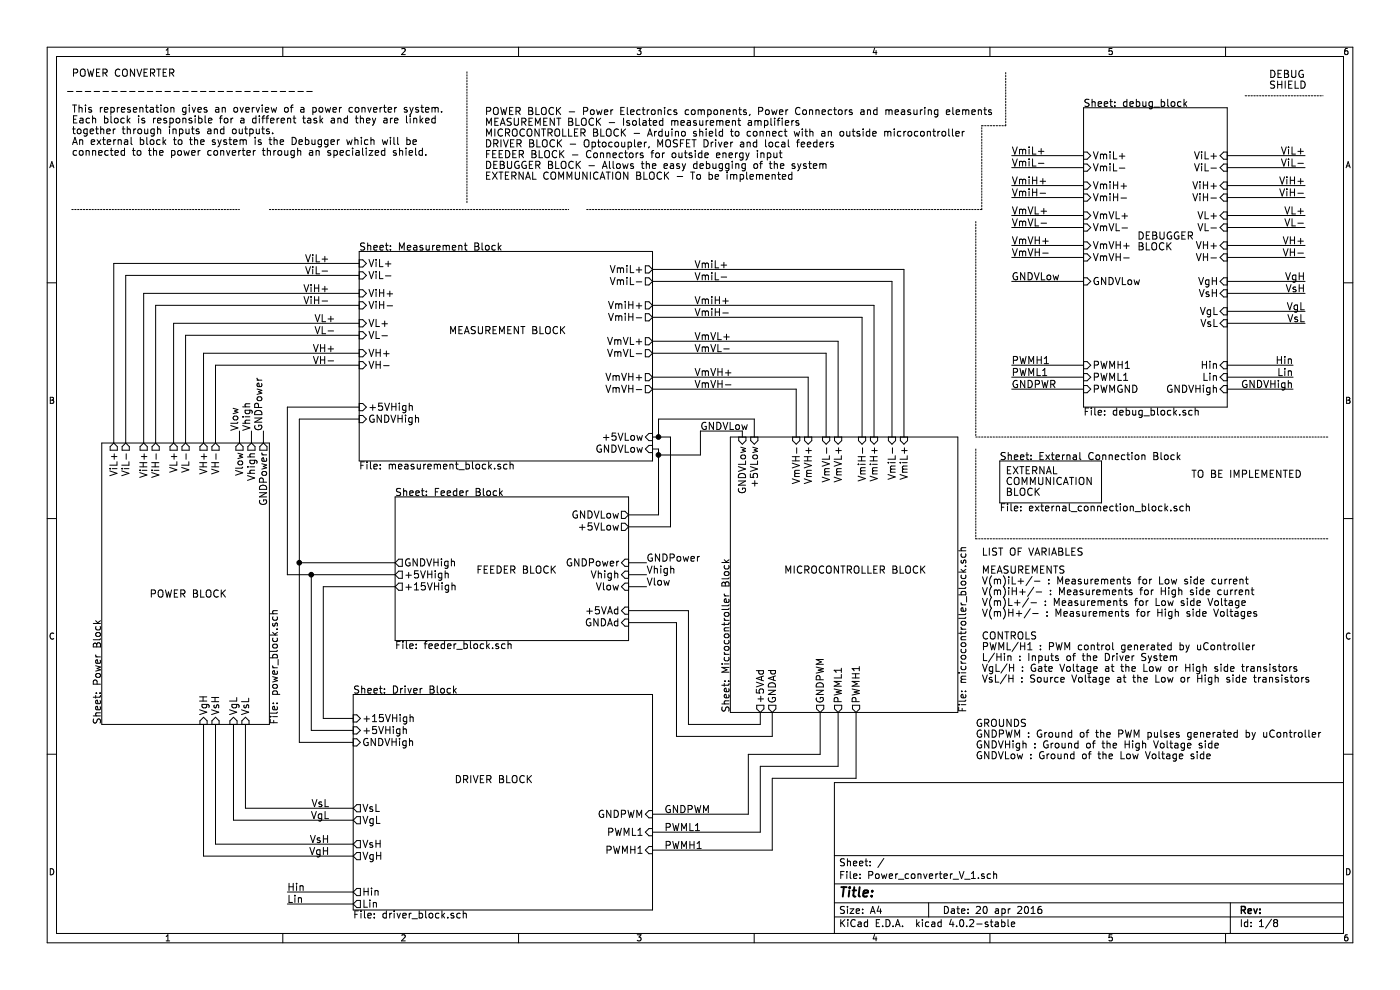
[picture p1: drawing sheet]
EESchema Schematic File Version 2
LIBS:power
LIBS:device
LIBS:transistors
LIBS:conn
LIBS:linear
LIBS:regul
LIBS:74xx
LIBS:cmos4000
LIBS:adc-dac
LIBS:memory
LIBS:xilinx
LIBS:microcontrollers
LIBS:dsp
LIBS:microchip
LIBS:analog_switches
LIBS:motorola
LIBS:texas
LIBS:intel
LIBS:audio
LIBS:interface
LIBS:digital-audio
LIBS:philips
LIBS:display
LIBS:cypress
LIBS:siliconi
LIBS:opto
LIBS:atmel
LIBS:contrib
LIBS:valves
LIBS:Gajda_opto
LIBS:IRS_Driver
LIBS:Power_converter_V_3-cache
EELAYER 25 0
EELAYER END
$Descr A4 11693 8268
encoding utf-8
Sheet 1 8
Title ""
Date "20 apr 2016"
Rev ""
Comp ""
Comment1 ""
Comment2 ""
Comment3 ""
Comment4 ""
$EndDescr
$Sheet
S 3000 2100 2450 1750
U 57067DAC
F0 "Measurement Block" 60
F1 "measurement_block.sch" 60
F2 "ViL+" I L 3000 2200 60 
F3 "ViL-" I L 3000 2300 60 
F4 "ViH+" I L 3000 2450 60 
F5 "ViH-" I L 3000 2550 60 
F6 "VL+" I L 3000 2700 60 
F7 "VL-" I L 3000 2800 60 
F8 "VH+" I L 3000 2950 60 
F9 "VH-" I L 3000 3050 60 
F10 "+5VHigh" I L 3000 3400 60 
F11 "+5VLow" I R 5450 3650 60 
F12 "VmiL+" O R 5450 2250 60 
F13 "VmiL-" O R 5450 2350 60 
F14 "VmiH+" O R 5450 2550 60 
F15 "VmiH-" O R 5450 2650 60 
F16 "VmVL+" O R 5450 2850 60 
F17 "VmVL-" O R 5450 2950 60 
F18 "VmVH+" O R 5450 3150 60 
F19 "VmVH-" O R 5450 3250 60 
F20 "GNDVHigh" I L 3000 3500 60 
F21 "GNDVLow" I R 5450 3750 60 
$EndSheet
$Sheet
S 6100 3650 1900 2300
U 57067DBF
F0 "Microcontroller Block" 60
F1 "microcontroller_block.sch" 60
F2 "+5VLow" I T 6300 3650 60 
F3 "VmiL-" I T 7450 3650 60 
F4 "VmiH+" I T 7300 3650 60 
F5 "VmiH-" I T 7200 3650 60 
F6 "VmVL+" I T 7000 3650 60 
F7 "VmVL-" I T 6900 3650 60 
F8 "VmVH+" I T 6750 3650 60 
F9 "VmVH-" I T 6650 3650 60 
F10 "GNDVLow" I T 6200 3650 60 
F11 "PWMH1" O B 7150 5950 60 
F12 "PWML1" O B 7000 5950 60 
F13 "VmiL+" I T 7550 3650 60 
F14 "+5VAd" O B 6350 5950 60 
F15 "GNDAd" O B 6450 5950 60 
F16 "GNDPWM" O B 6850 5950 60 
$EndSheet
$Sheet
S 8350 3850 850  350 
U 57067DFF
F0 "External Connection Block" 60
F1 "external_connection_block.sch" 60
$EndSheet
Text Notes 1250 5000 0    60   ~ 0
POWER BLOCK
Text Notes 3750 2800 0    60   ~ 0
MEASUREMENT BLOCK
Text Notes 4650 4800 2    60   ~ 0
FEEDER BLOCK
Text Notes 4450 6550 2    60   ~ 0
DRIVER BLOCK
Text Notes 6550 4800 0    60   ~ 0
MICROCONTROLLER BLOCK
Text Notes 8400 4150 0    60   ~ 0
EXTERNAL\nCOMMUNICATION\nBLOCK
$Sheet
S 3300 4150 1950 1200
U 57067DF4
F0 "Feeder Block" 60
F1 "feeder_block.sch" 60
F2 "Vlow" I R 5250 4900 60 
F3 "Vhigh" I R 5250 4800 60 
F4 "+5VLow" O R 5250 4400 60 
F5 "GNDVLow" O R 5250 4300 60 
F6 "+5VAd" I R 5250 5100 60 
F7 "GNDAd" I R 5250 5200 60 
F8 "+5VHigh" O L 3300 4800 60 
F9 "+15VHigh" O L 3300 4900 60 
F10 "GNDPower" I R 5250 4700 60 
F11 "GNDVHigh" O L 3300 4700 60 
$EndSheet
$Sheet
S 2950 5800 2500 1800
U 57067DCF
F0 "Driver Block" 60
F1 "driver_block.sch" 60
F2 "PWMH1" I R 5450 7100 60 
F3 "PWML1" I R 5450 6950 60 
F4 "VgH" O L 2950 7150 60 
F5 "VsH" O L 2950 7050 60 
F6 "VgL" O L 2950 6850 60 
F7 "VsL" O L 2950 6750 60 
F8 "Hin" O L 2950 7450 60 
F9 "Lin" O L 2950 7550 60 
F10 "GNDPWM" I R 5450 6800 60 
F11 "+5VHigh" I L 2950 6100 60 
F12 "+15VHigh" I L 2950 6000 60 
F13 "GNDVHigh" I L 2950 6200 60 
$EndSheet
$Sheet
S 850  3700 1400 2350
U 57067D97
F0 "Power Block" 60
F1 "power_block.sch" 60
F2 "VgH" I B 1700 6050 60 
F3 "VsH" I B 1800 6050 60 
F4 "VgL" I B 1950 6050 60 
F5 "VsL" I B 2050 6050 60 
F6 "ViL+" O T 950 3700 60 
F7 "ViL-" O T 1050 3700 60 
F8 "ViH+" O T 1200 3700 60 
F9 "ViH-" O T 1300 3700 60 
F10 "VL+" O T 1450 3700 60 
F11 "VL-" O T 1550 3700 60 
F12 "VH+" O T 1700 3700 60 
F13 "VH-" O T 1800 3700 60 
F14 "Vlow" O T 2000 3700 60 
F15 "Vhigh" O T 2100 3700 60 
F16 "GNDPower" O T 2200 3700 60 
$EndSheet
Text Label 2000 3600 1    60   ~ 0
Vlow
Text Label 2100 3600 1    60   ~ 0
Vhigh
Text Label 2200 3600 1    60   ~ 0
GNDPower
Text Label 5400 4900 0    60   ~ 0
Vlow
Text Label 5400 4800 0    60   ~ 0
Vhigh
Text Label 5400 4700 0    60   ~ 0
GNDPower
$Sheet
S 9050 900  1200 2500
U 571DEDC8
F0 "debug_block" 60
F1 "debug_block.sch" 60
F2 "PWMH1" I L 9050 3050 60 
F3 "PWML1" I L 9050 3150 60 
F4 "PWMGND" I L 9050 3250 60 
F5 "VmiL+" I L 9050 1300 60 
F6 "VmiL-" I L 9050 1400 60 
F7 "VmiH+" I L 9050 1550 60 
F8 "VmiH-" I L 9050 1650 60 
F9 "VmVL+" I L 9050 1800 60 
F10 "VmVL-" I L 9050 1900 60 
F11 "VmVH+" I L 9050 2050 60 
F12 "VmVH-" I L 9050 2150 60 
F13 "ViL+" I R 10250 1300 60 
F14 "ViL-" I R 10250 1400 60 
F15 "ViH+" I R 10250 1550 60 
F16 "ViH-" I R 10250 1650 60 
F17 "VL+" I R 10250 1800 60 
F18 "VL-" I R 10250 1900 60 
F19 "VH+" I R 10250 2050 60 
F20 "VH-" I R 10250 2150 60 
F21 "VgH" I R 10250 2350 60 
F22 "VsH" I R 10250 2450 60 
F23 "VgL" I R 10250 2600 60 
F24 "VsL" I R 10250 2700 60 
F25 "Hin" I R 10250 3050 60 
F26 "Lin" I R 10250 3150 60 
F27 "GNDVHigh" I R 10250 3250 60 
F28 "GNDVLow" I L 9050 2350 60 
$EndSheet
Text Notes 9500 2100 0    60   ~ 0
DEBUGGER \nBLOCK
Text Label 2400 7450 0    60   ~ 0
Hin
Text Label 2400 7550 0    60   ~ 0
Lin
Text Label 5550 6800 0    60   ~ 0
GNDPWM
Text Label 5550 6950 0    60   ~ 0
PWML1
Text Label 5550 7100 0    60   ~ 0
PWMH1
Text Label 8450 3250 0    60   ~ 0
GNDPWR
Text Label 8450 3150 0    60   ~ 0
PWML1
Text Label 8450 3050 0    60   ~ 0
PWMH1
Text Label 8450 1400 0    60   ~ 0
VmiL-
Text Label 8450 1300 0    60   ~ 0
VmiL+
Text Label 8450 1650 0    60   ~ 0
VmiH-
Text Label 8450 1550 0    60   ~ 0
VmiH+
Text Label 8450 2050 0    60   ~ 0
VmVH+
Text Label 8450 2150 0    60   ~ 0
VmVH-
Text Label 8450 1800 0    60   ~ 0
VmVL+
Text Label 8450 1900 0    60   ~ 0
VmVL-
Text Label 5800 2250 0    60   ~ 0
VmiL+
Text Label 5800 2350 0    60   ~ 0
VmiL-
Text Label 5800 2550 0    60   ~ 0
VmiH+
Text Label 5800 2650 0    60   ~ 0
VmiH-
Text Label 5800 2850 0    60   ~ 0
VmVL+
Text Label 5800 2950 0    60   ~ 0
VmVL-
Text Label 5800 3150 0    60   ~ 0
VmVH+
Text Label 5800 3250 0    60   ~ 0
VmVH-
Text Label 10800 3050 2    60   ~ 0
Hin
Text Label 10800 3150 2    60   ~ 0
Lin
Text Label 10800 3250 2    60   ~ 0
GNDVHigh
Text Label 10900 1400 2    60   ~ 0
ViL-
Text Label 10900 1300 2    60   ~ 0
ViL+
Text Label 10900 1650 2    60   ~ 0
ViH-
Text Label 10900 1550 2    60   ~ 0
ViH+
Text Label 10900 2050 2    60   ~ 0
VH+
Text Label 10900 2150 2    60   ~ 0
VH-
Text Label 10900 1800 2    60   ~ 0
VL+
Text Label 10900 1900 2    60   ~ 0
VL-
Text Label 2800 2700 2    60   ~ 0
VL+
Text Label 2800 2800 2    60   ~ 0
VL-
Text Label 2800 2950 2    60   ~ 0
VH+
Text Label 2800 3050 2    60   ~ 0
VH-
Text Label 2750 2200 2    60   ~ 0
ViL+
Text Label 2750 2300 2    60   ~ 0
ViL-
Text Label 2750 2450 2    60   ~ 0
ViH+
Text Label 2750 2550 2    60   ~ 0
ViH-
Text Label 5850 3600 0    60   ~ 0
GNDVLow
Text Label 8450 2350 0    60   ~ 0
GNDVLow
Text Label 10900 2350 2    60   ~ 0
VgH
Text Label 10900 2600 2    60   ~ 0
VgL
Text Label 10900 2450 2    60   ~ 0
VsH
Text Label 10900 2700 2    60   ~ 0
VsL
Text Label 2750 7150 2    60   ~ 0
VgH
Text Label 2750 7050 2    60   ~ 0
VsH
Text Label 2750 6850 2    60   ~ 0
VgL
Text Label 2750 6750 2    60   ~ 0
VsL
Text Notes 600  650  0    60   ~ 0
POWER CONVERTER
Text Notes 600  1400 0    60   ~ 0
This representation gives an overview of a power converter system.\nEach block is responsible for a different task and they are linked \ntogether through inputs and outputs. \nAn external block to the system is the Debugger which will be \nconnected to the power converter through an specialized shield. \n\n
Text Notes 550  800  0    60   ~ 0
----------------------------
Text Notes 4050 1600 0    60   ~ 0
POWER BLOCK - Power Electronics components, Power Connectors and measuring elements\nMEASUREMENT BLOCK - Isolated measurement amplifiers \nMICROCONTROLLER BLOCK - Arduino shield to connect with an outside microcontroller\nDRIVER BLOCK - Optocoupler, MOSFET Driver and local feeders\nFEEDER BLOCK - Connectors for outside energy input\nDEBUGGER BLOCK - Allows the easy debugging of the system\nEXTERNAL COMMUNICATION BLOCK - To be implemented\n 
Text Notes 10600 750  0    60   ~ 0
DEBUG\nSHIELD
Text Notes 9950 4000 0    60   ~ 0
TO BE IMPLEMENTED\n
Text Notes 8200 4650 0    60   ~ 0
LIST OF VARIABLES
Text Notes 8200 5250 0    60   ~ 0
MEASUREMENTS\nV(m)iL+/- : Measurements for Low side current\nV(m)iH+/- : Measurements for High side current\nV(m)L+/- : Measurements for Low side Voltage\nV(m)H+/- : Measurements for High side Voltages\n\n
Text Notes 8200 5800 0    60   ~ 0
CONTROLS\nPWML/H1 : PWM control generated by uController\nL/Hin : Inputs of the Driver System\nVgL/H : Gate Voltage at the Low or High side transistors\nVsL/H : Source Voltage at the Low or High side transistors\n\n
Text Notes 8150 6350 0    60   ~ 0
GROUNDS\nGNDPWM : Ground of the PWM pulses generated by uController\nGNDVHigh : Ground of the High Voltage side\nGNDVLow : Ground of the Low Voltage side\n
Wire Wire Line
	2000 3700 2000 3600
Wire Wire Line
	2100 3700 2100 3600
Wire Wire Line
	2200 3700 2200 3600
Wire Wire Line
	5250 4900 5400 4900
Wire Wire Line
	5250 4800 5400 4800
Wire Wire Line
	5250 4700 5400 4700
Wire Wire Line
	3000 2200 950  2200
Wire Wire Line
	950  2200 950  3700
Wire Wire Line
	1050 3700 1050 2300
Wire Wire Line
	1050 2300 3000 2300
Wire Wire Line
	1200 3700 1200 2450
Wire Wire Line
	1200 2450 3000 2450
Wire Wire Line
	1300 3700 1300 2550
Wire Wire Line
	1300 2550 3000 2550
Wire Wire Line
	1450 3700 1450 2700
Wire Wire Line
	1450 2700 3000 2700
Wire Wire Line
	1550 3700 1550 2800
Wire Wire Line
	1550 2800 3000 2800
Wire Wire Line
	1700 3700 1700 2950
Wire Wire Line
	1700 2950 3000 2950
Wire Wire Line
	1800 3700 1800 3050
Wire Wire Line
	1800 3050 3000 3050
Wire Wire Line
	2950 6750 2050 6750
Wire Wire Line
	2050 6750 2050 6050
Wire Wire Line
	2950 6850 1950 6850
Wire Wire Line
	1950 6850 1950 6050
Wire Wire Line
	2950 7050 1800 7050
Wire Wire Line
	1800 7050 1800 6050
Wire Wire Line
	2950 7150 1700 7150
Wire Wire Line
	1700 7150 1700 6050
Wire Wire Line
	2950 7450 2400 7450
Wire Wire Line
	2950 7550 2400 7550
Wire Wire Line
	2500 3500 3000 3500
Wire Wire Line
	2400 3400 3000 3400
Wire Wire Line
	5500 4300 5250 4300
Wire Wire Line
	5250 4400 5600 4400
Wire Wire Line
	6300 3500 6300 3650
Wire Wire Line
	5500 3500 6300 3500
Wire Wire Line
	5850 3600 6200 3600
Wire Wire Line
	6200 3600 6200 3650
Wire Wire Line
	6350 5950 6350 6050
Wire Wire Line
	6350 6050 5750 6050
Wire Wire Line
	5750 6050 5750 5100
Wire Wire Line
	5750 5100 5250 5100
Wire Wire Line
	6450 5950 6450 6150
Wire Wire Line
	6450 6150 5650 6150
Wire Wire Line
	5650 6150 5650 5200
Wire Wire Line
	5650 5200 5250 5200
Wire Wire Line
	5450 6800 6250 6800
Wire Wire Line
	5450 6950 6350 6950
Wire Wire Line
	5450 7100 6450 7100
Wire Wire Line
	5450 2250 7550 2250
Wire Wire Line
	7550 2250 7550 3650
Wire Wire Line
	5450 2350 7450 2350
Wire Wire Line
	7450 2350 7450 3650
Wire Wire Line
	5450 2550 7300 2550
Wire Wire Line
	7300 2550 7300 3650
Wire Wire Line
	5450 2650 7200 2650
Wire Wire Line
	7200 2650 7200 3650
Wire Wire Line
	5450 2850 7000 2850
Wire Wire Line
	7000 2850 7000 3650
Wire Wire Line
	5450 2950 6900 2950
Wire Wire Line
	6900 2950 6900 3650
Wire Wire Line
	5450 3150 6750 3150
Wire Wire Line
	6750 3150 6750 3650
Wire Wire Line
	5450 3250 6650 3250
Wire Wire Line
	6650 3250 6650 3650
Wire Wire Line
	9050 3050 8450 3050
Wire Wire Line
	9050 3150 8450 3150
Wire Wire Line
	9050 3250 8450 3250
Wire Wire Line
	9050 1300 8450 1300
Wire Wire Line
	9050 1400 8450 1400
Wire Wire Line
	9050 1550 8450 1550
Wire Wire Line
	9050 1650 8450 1650
Wire Wire Line
	9050 1800 8450 1800
Wire Wire Line
	9050 1900 8450 1900
Wire Wire Line
	9050 2050 8450 2050
Wire Wire Line
	9050 2150 8450 2150
Wire Wire Line
	10250 3050 10800 3050
Wire Wire Line
	10250 3150 10800 3150
Wire Wire Line
	10250 3250 10800 3250
Wire Wire Line
	10250 1300 10900 1300
Wire Wire Line
	10250 1400 10900 1400
Wire Wire Line
	10250 1550 10900 1550
Wire Wire Line
	10250 1650 10900 1650
Wire Wire Line
	10250 1800 10900 1800
Wire Wire Line
	10250 1900 10900 1900
Wire Wire Line
	10250 2050 10900 2050
Wire Wire Line
	10250 2150 10900 2150
Wire Wire Line
	9050 2350 8450 2350
Wire Wire Line
	10900 2350 10250 2350
Wire Wire Line
	10900 2450 10250 2450
Wire Wire Line
	10900 2600 10250 2600
Wire Wire Line
	10900 2700 10250 2700
Wire Wire Line
	6250 6800 6250 6300
Wire Wire Line
	6250 6300 6850 6300
Wire Wire Line
	6850 6300 6850 5950
Wire Wire Line
	6350 6950 6350 6400
Wire Wire Line
	6350 6400 7000 6400
Wire Wire Line
	7000 6400 7000 5950
Wire Wire Line
	6450 7100 6450 6500
Wire Wire Line
	6450 6500 7150 6500
Wire Wire Line
	7150 6500 7150 5950
Wire Wire Line
	5500 3750 5500 4300
Wire Wire Line
	5500 3750 5450 3750
Wire Wire Line
	5600 4400 5600 3650
Wire Wire Line
	5600 3650 5450 3650
Wire Wire Line
	5500 3500 5500 3650
Connection ~ 5500 3650
Wire Wire Line
	5850 3600 5850 3800
Wire Wire Line
	5850 3800 5500 3800
Connection ~ 5500 3800
Wire Notes Line
	600  1750 2000 1750
Wire Notes Line
	2250 1750 4750 1750
Wire Notes Line
	3900 600  3900 1700
Wire Notes Line
	4900 1750 8200 1750
Wire Notes Line
	8200 1750 8200 1050
Wire Notes Line
	8200 1050 8400 1050
Wire Notes Line
	8400 1050 8400 600 
Wire Notes Line
	8150 1850 8150 3650
Wire Notes Line
	8150 3650 11100 3650
Wire Notes Line
	10400 800  11050 800 
Wire Notes Line
	8150 3750 8150 4500
Wire Notes Line
	8150 4500 11100 4500
Wire Wire Line
	2400 4800 3300 4800
Wire Wire Line
	2400 4800 2400 3400
Wire Wire Line
	3300 4900 2700 4900
Wire Wire Line
	2700 4900 2700 6000
Wire Wire Line
	2700 6000 2950 6000
Wire Wire Line
	3300 4700 2500 4700
Wire Wire Line
	2500 3500 2500 6200
Wire Wire Line
	2600 4800 2600 6100
Wire Wire Line
	2600 6100 2950 6100
Connection ~ 2600 4800
Wire Wire Line
	2500 6200 2950 6200
Connection ~ 2500 4700
$EndSCHEMATC
